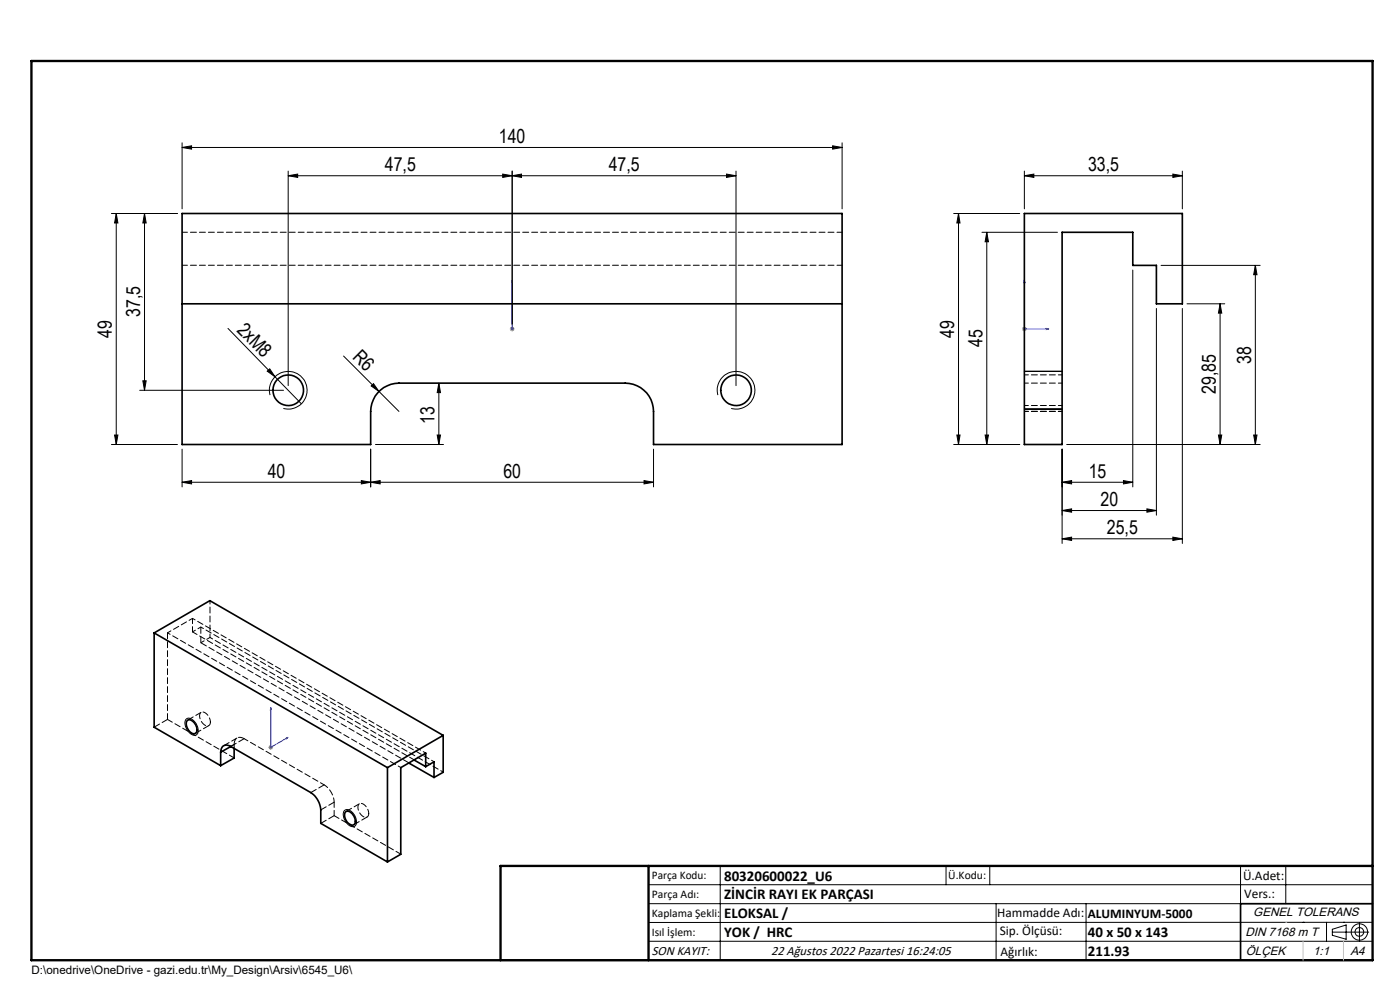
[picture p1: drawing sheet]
<svg xmlns="http://www.w3.org/2000/svg" width="297mm" height="210mm" viewBox="0 0 297 210" stroke-linecap="round" stroke-linejoin="round" font-family="sans-serif">
<g fill="none" stroke="#000" stroke-width=".21">
<path d="M38.6 31.3l2-.4v.7zM38.6 30.3v14M38.6 31.3h140M61.1 37.3l2-.4v.7zM61.1 36.3v45.5M106.6 36.9l2.1 .4-2.1 .3zM108.7 37.3l1.9-.4v.7zM108.7 36.3v32.5M154.1 36.9l2 .4-2 .3zM156.1 37.3h-95M156.1 36.3v45.5M176.6 30.9l2 .4-2 .3z"/>
<path d="M178.6 30.3v14M217.3 37.3l2-.4v.7zM217.3 37.3h33.5M217.3 36.3v8M248.8 36.9l2 .4-2 .3zM250.8 36.3v8M23.6 45.3h14M24.7 45.3v49M24.7 45.3l.3 2h-.7zM30.7 45.3v37.5M30.7 45.3l.3 2h-.7zM202.3 45.3h14"/>
<path d="M203.3 45.3l.4 2h-.7zM203.3 45.3v49M208.3 49.3h16M209.3 49.3l.4 2h-.7zM209.3 49.3v45M240.3 57.3v46M246.3 56.3h21M266.3 56.3v38M266.3 56.3l.4 2h-.7zM48.4 69.7l9.9 10.2M56.7 78.7l.5-.5 1.1 1.7zM58.3 79.9l5.6 5.7"/>
<path d="M72.9 75.5l11.7 11.8M217.3 78.8h8M245.3 65.4v43.9M250.8 65.4v49.9M251.8 64.4h8M258.8 64.4v29.9M258.8 64.4l.4 2h-.7zM23.6 94.3h14M24.3 92.3h.7l-.3 2zM29.6 82.8h30.5M30.3 80.8h.7l-.3 2zM38.6 95.3v8"/>
<path d="M57.3 83.8a4 4 0 0 1 3.5-5 4 4 0 0 1 4.3 4.3 4 4 0 0 1-5 3.5M78.6 95.3v8M78.7 81.9l.5-.5 1.2 1.6zM79.7 94.3h14.4M92.7 92.3h.8l-.4 2zM93.1 81.3l.4 2h-.8zM93.1 81.3v13M138.6 95.3v8M152.3 83.8a4 4 0 0 1 3.5-5 4 4 0 0 1 4.3 4.3 4 4 0 0 1-5 3.5M202.3 94.3h14M203 92.3h.7l-.4 2zM209 92.3h.7l-.4 2z"/>
<path d="M217.3 86.8h8M225.3 95.3v20M258.5 92.3h.7l-.4 2zM266 92.3h.7l-.4 2zM267.3 94.3h-41M38.6 102.3l2-.4v.7zM38.6 102.3h100M76.7 101.9l1.9 .4-1.9 .3zM78.6 102.3l2-.4v.7zM136.6 101.9l2 .4-2 .3zM225.3 102.3l2-.4v.7zM225.3 108.3l2-.4v.7z"/>
<path d="M225.3 102.3h15M225.3 108.3h20M225.3 114.3l2-.4v.7zM225.3 114.3h25.5M238.3 101.9l2 .4-2 .3zM243.3 107.9l2 .4-2 .3zM248.8 113.9l2 .4-2 .3zM39.5 152.6a1.45 1.45 0 0 1 2 .8 1.77 1.77 0 0 1 0 2.6 2.52 2.52 0 0 1-2.3-2.5zM73.1 171.9h.1a1.87 1.87 0 0 1 2.2 1.4l.1 .4a1.06 1.06 0 0 1-.8 1.7 2.67 2.67 0 0 1-1.6-3.5zM137.6 187.7h153.6M137.6 191.7h153.6M137.6 199.7h153.6"/>
<path d="M152.8 183.7v20M200.7 183.7v4M210 183.7v4M211.3 191.7v12M230.4 191.7v12M263.2 183.7v20M272.8 183.7v8M276.4 195.6h.1M281.4 195.6v4.1M282.6 197.7h7.8M282.6 197.1l3-.9v3l-3-.8zM285 195.6h.1"/>
<path d="M288.4 195.8v3.8M291.2 195.6l-153.6 .1"/>
<circle cx="288.4" cy="197.7" r="1.74"/>
<circle cx="288.4" cy="197.7" r=".93"/>
</g>
<path d="M108.7 59.4v.6v-.6M108.7 59.4v10.4M217.3 59.4v10.4h5.2M217.3 59.4l.2 .6h-.3zM108.7 69.7v.2zM108.7 69.8h.1M222 69.7l.5 .1-.5 .1zM57.4 150.1l.1 .4-.1 .1zM57.4 150.1v8.4l3.7-2.1M60.7 156.5l.4-.1-.4 .3z" fill="none" stroke="#00f" stroke-width=".21"/>
<path d="M108.2 69.8h.9M108.3 69.4l.7 .7M108.7 69.3v1M109 69.4l-.7 .7M216.8 69.8h1M217 69.4l.7 .7M217.3 69.3v1M217.7 69.4l-.7 .7M56.9 158.5h1M57.1 158.2l.7 .7M57.4 158v1.1M57.8 158.2l-.7 .7" fill="none" stroke="#808080" stroke-width=".21"/>
<path d="M291.2 191.7h-28v12M106.2 203.7h185" fill="none" stroke="#000" stroke-width=".35"/>
<path d="M6.7 12.9h284.5v190.8h-284.5zM137.6 183.7v20M291.2 183.7h-185v20" fill="none" stroke="#000" stroke-width=".5"/>
<path d="M272.8 195.6h.1M276.4 199.7v4M285 199.7v4" fill="none" stroke="#c0c0c0" stroke-width=".21"/>
<g fill="#00f">
<path d="M108.7 69.7v.2zM108.7 59.4v.6z"/>
<path d="M222 69.7l.5 .1-.5 .1zM217.3 59.4l.2 .6h-.3z"/>
<path d="M60.7 156.5l.4-.1-.4 .3zM57.4 150.1l.1 .4-.1 .1z"/>
</g>
<g fill="#000">
<path d="M56.7 78.7l.5-.5 1.1 1.7zM78.7 81.9l.5-.5 1.2 1.6z"/>
<path d="M38.6 31.3l2-.4v.7zM176.6 30.9l2 .4-2 .3z"/>
<path d="M106.6 36.9l2.1 .4-2.1 .3zM61.1 37.3l2-.4v.7zM248.8 36.9l2 .4-2 .3zM217.3 37.3l2-.4v.7zM248.8 113.9l2 .4-2 .3zM225.3 114.3l2-.4v.7z"/>
<path d="M30.7 45.3l.3 2h-.7zM30.3 80.8h.7l-.3 2z"/>
<path d="M266.3 56.3l.4 2h-.7zM266 92.3h.7l-.4 2z"/>
<path d="M24.3 92.3h.7l-.3 2zM24.7 45.3l.3 2h-.7z"/>
<path d="M93.1 81.3l.4 2h-.8zM92.7 92.3h.8l-.4 2zM203.3 45.3l.4 2h-.7zM203 92.3h.7l-.4 2zM209.3 49.3l.4 2h-.7zM209 92.3h.7l-.4 2z"/>
<path d="M258.5 92.3h.7l-.4 2zM258.8 64.4l.4 2h-.7z"/>
<path d="M38.6 102.3l2-.4v.7zM76.7 101.9l1.9 .4-1.9 .3z"/>
<path d="M78.6 102.3l2-.4v.7zM136.6 101.9l2 .4-2 .3zM108.7 37.3l1.9-.4v.7zM154.1 36.9l2 .4-2 .3zM225.3 102.3l2-.4v.7zM238.3 101.9l2 .4-2 .3zM225.3 108.3l2-.4v.7zM243.3 107.9l2 .4-2 .3z"/>
</g>
<g fill="none" stroke="#000" stroke-width=".35">
<path d="M38.6 45.3h140v49h-40v-7a6 6 0 0 0-6-6h-48a6 6 0 0 0-6 6v7h-40zM217.3 45.3h33.5v19.1h-5.5v-8.1h-5v-7h-15v45h-8zM38.6 64.4h140M32.7 134.3v20l14.1 8.1M32.7 134.3l49.5 28.5M32.7 134.3l11.8-6.9 49.5 28.6M39.7 152.9a1.35 1.35 0 0 1 1.8 .9 1.17 1.17 0 0 1-.3 1.8 2.09 2.09 0 0 1-1.5-2.7zM46.8 159.6v2.8M49 158.4l16.9 9.7a4.8 4.8 0 0 1 2.2 3.7v2.9l14.1 8.1M49 158.4a1.3 1.3 0 0 0-1.5-.2 1.3 1.3 0 0 0-.7 1.4M49 158.4l-2.2 1.2M49.7 158.7v2.1l-2.9 1.6"/>
<path d="M94 156l-11.8 6.8M94 156v7.8l-1.9 1.1M73.3 172.2a1.34 1.34 0 0 1 1.8 1 1.17 1.17 0 0 1-.3 1.8 2.1 2.1 0 0 1-1.5-2.8zM82.2 162.8v20M86.7 161.8l5.4 3.1M87.8 161.2l2.5 1.4M90.3 162.6v-2.8l-5.3 3v18.4l-2.8 1.6M90.3 162.6l1.8-1v3.3"/>
<circle cx="61.1" cy="82.8" r="3.3"/>
<circle cx="156.1" cy="82.8" r="3.3"/>
</g>
<path d="M38.7 56.3h140M38.7 49.3h140M40.8 131.2v2.8M70.9 173v-2.8M87.9 161.2l-47.1-27.2" fill="none" stroke="#000" stroke-width=".21" stroke-dasharray="1.3 .6" stroke-dashoffset=".2"/>
<path d="M225.3 79.5h-8M217.3 86h8M225.3 81.3h-8M225.3 87.3h-8M35.5 134.2l5.3-3M44.6 153.2a2.14 2.14 0 0 0-1.7-2.2 1.26 1.26 0 0 0-.2 2 1.19 1.19 0 0 0 1.8 .8l.1-.6M49.7 157.9v.8M49.7 157.9l-.7 .4M68.8 166.5l-17-9.8M78.2 172.6a2.14 2.14 0 0 0-1.8-2.2 1.26 1.26 0 0 0-.1 2 1.19 1.19 0 0 0 1.8 .7l.1-.5" fill="none" stroke="#000" stroke-width=".21" stroke-dasharray="1.3 .6" stroke-dashoffset=".4"/>
<path d="M40.8 134l1.8-1M90.3 159.7l-49.5-28.5M85 162.8l-49.5-28.6M92.1 161.6l-49.5-28.6M94 163.8l-49.5-28.6" fill="none" stroke="#000" stroke-width=".21" stroke-dasharray="1.3 .6" stroke-dashoffset=".6"/>
<path d="M42.6 133v3.3M86.7 161.8l-44.1-25.5" fill="none" stroke="#000" stroke-width=".21" stroke-dasharray="1.3 .6" stroke-dashoffset="-.1"/>
<path d="M49.7 160.8l-14.2-8.2M85 181.2l-14.1-8.2" fill="none" stroke="#000" stroke-width=".21" stroke-dasharray="1.3 .6" stroke-dashoffset=".1"/>
<path d="M70.9 170.2a4.7 4.7 0 0 0-2.1-3.7" fill="none" stroke="#000" stroke-width=".21" stroke-dasharray="1.3 .6" stroke-dashoffset=".3"/>
<path d="M32.7 154.2l2.8-1.6M35.5 152.6v-18.4M41.5 155.5l2.8-1.6M42.7 151.1l-2.9 1.6M50.3 156.5l-2.8 1.7M51.8 156.7l-2.8 1.6M51.8 156.7a1.29 1.29 0 0 0-1.5-.2 1.29 1.29 0 0 0-.6 1.4M68.8 166.5l-2.9 1.6M70.9 170.2l-2.8 1.6M70.9 173l-2.8 1.7M75.1 174.9l2.8-1.6M76.3 170.5l-2.9 1.6" fill="none" stroke="#000" stroke-width=".21" stroke-dasharray="1.3 .6"/>
<path d="M42.6 136.3l1.9-1.1M44.5 135.2v-7.8" fill="none" stroke="#000" stroke-width=".21" stroke-dasharray="1.3 .6" stroke-dashoffset=".5"/>
<g font-size="4.1">
<text x="105.8" y="30.3">140</text>
<text x="81.6" y="36.3">47,5</text>
<text x="129.1" y="36.3">47,5</text>
<text x="230.8" y="36.3">33,5</text>
<text x="23.7" y="71.6" transform="rotate(-90 23.7 71.6)">49</text>
<text x="29.7" y="67.3" transform="rotate(-90 29.7 67.3)">37,5</text>
<text x="50.1" y="70.2" transform="rotate(46 50.1 70.2)">2xM8</text>
<text x="202.4" y="71.6" transform="rotate(-90 202.4 71.6)">49</text>
<text x="74.7" y="76" transform="rotate(45 74.7 76)">R6</text>
<text x="208.4" y="73.6" transform="rotate(-90 208.4 73.6)">45</text>
<text x="265.4" y="77.1" transform="rotate(-90 265.4 77.1)">38</text>
<text x="257.9" y="83.5" transform="rotate(-90 257.9 83.5)">29,85</text>
<text x="92.2" y="89.9" transform="rotate(-90 92.2 89.9)">13</text>
<text x="56.8" y="101.3">40</text>
<text x="106.8" y="101.3">60</text>
<text x="231" y="101.3">15</text>
<text x="233.5" y="107.3">20</text>
<text x="234.8" y="113.3">25,5</text>
</g>
<g font-size="3.2">
<text x="153.6" y="190.8">ZİNCİR RAYI EK PARÇASI</text>
<text x="153.6" y="186.8">80320600022_U6</text>
<text x="153.6" y="194.8">ELOKSAL /</text>
<text x="153.6" y="198.8">YOK / HRC</text>
<text x="230.8" y="198.7">40 x 50 x 143</text>
<text x="230.8" y="202.8">211.93</text>
</g>
<g font-size="2.8">
<text x="263.7" y="186.7">Ü.Adet:</text>
<text x="263.9" y="190.5">Vers.:</text>
<text x="211.5" y="194.5">Hammadde Adı:</text>
<text x="230.8" y="194.7">ALUMINYUM-5000</text>
<text x="138.3" y="202.6">SON KAYIT:</text>
<text x="163.6" y="202.6">22 Ağustos 2022 Pazartesi 16:24:05</text>
<text x="212.1" y="198.4">Sip. Ölçüsü:</text>
<text x="212.2" y="202.7">Ağırlık:</text>
</g>
<g font-size="2.6">
<text x="265.9" y="194.4">GENEL TOLERANS</text>
<text x="264.2" y="198.5">DIN 7168 m T</text>
<text x="264.3" y="202.6">ÖLÇEK</text>
<text x="278.5" y="202.6">1:1</text>
<text x="286.5" y="202.6">A4</text>
</g>
<g font-size="2.5">
<text x="138.3" y="186.4">Parça Kodu:</text>
<text x="138.3" y="190.5">Parça Adı:</text>
<text x="201.2" y="186.5">Ü.Kodu:</text>
<text x="138.3" y="194.5">Kaplama Şekli:</text>
<text x="138.3" y="198.6">Isıl İşlem:</text>
<text x="6.7" y="206.7">D:\onedrive\OneDrive - gazi.edu.tr\My_Design\Arsiv\6545_U6\</text>
</g>
</svg>
